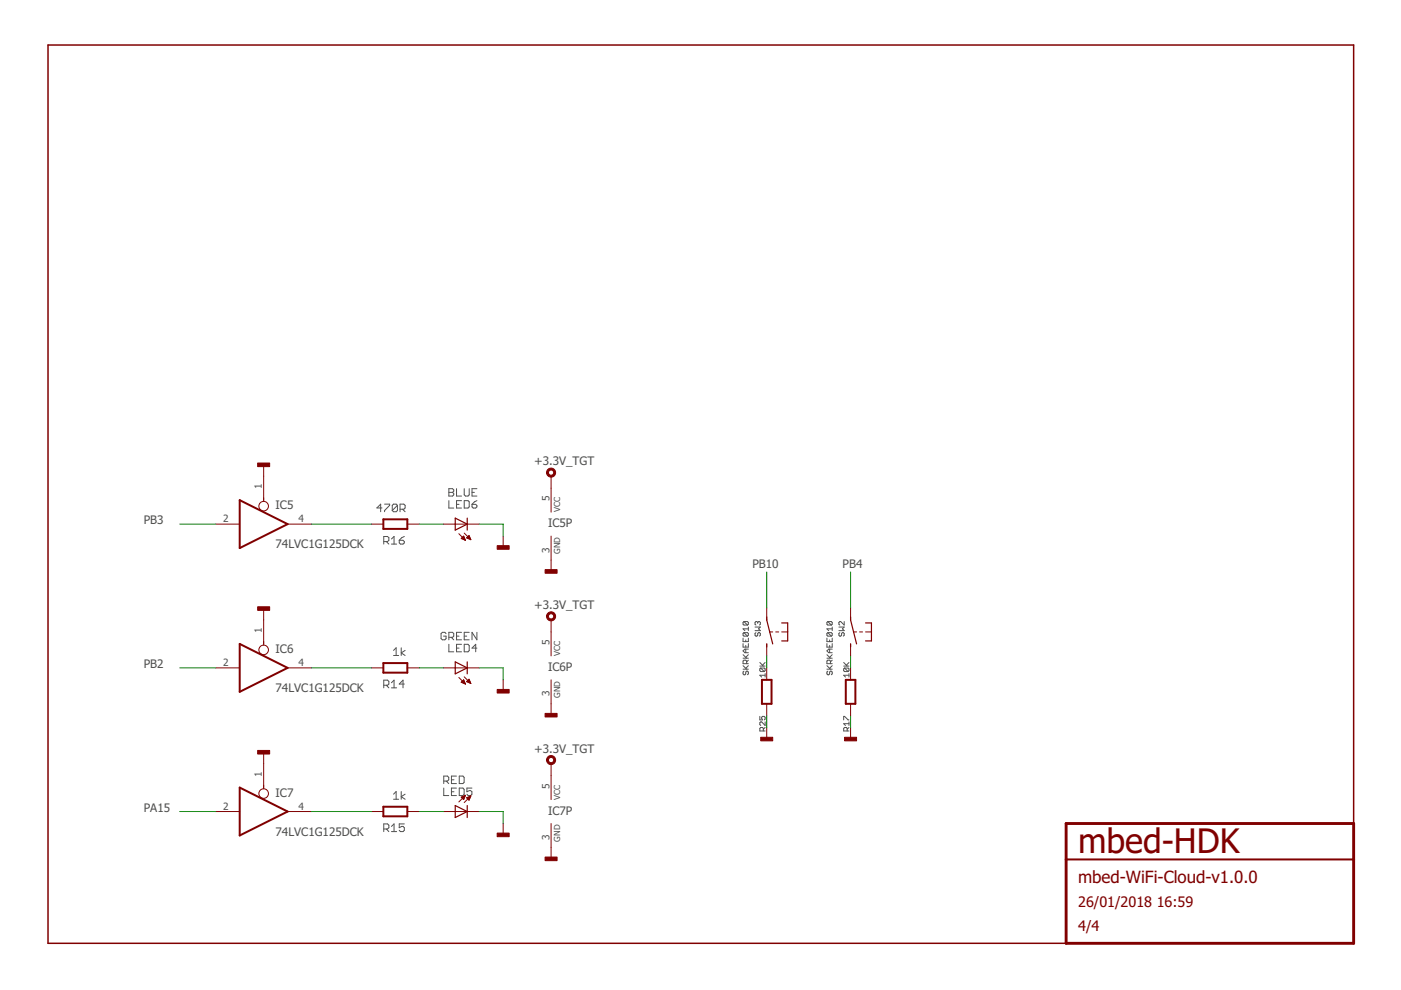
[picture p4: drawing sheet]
<svg xmlns="http://www.w3.org/2000/svg" width="297mm" height="210mm" viewBox="0 0 297 210" stroke-linecap="round" stroke-linejoin="round" font-family="sans-serif">
<g fill="none" stroke="#505050" stroke-width=".21">
<path d="M81 107.7h-1.1l.8-.8v1.6M81.4 114.8h.8l.2-.2v-.6l-.2-.3h-.8v1.7M81.5 106.9h1.1v.2l-1.1 1.1v.3M81.9 114.8l.5 .6M83 114.3l.5-.6v1.7M83 115.4h1.1M84.3 107.1l-.3-.2h-.6l-.2 .2v1.1M84.3 107.1v1.1l-.3 .3h-.6l-.2-.3M84.3 107.1l-1.1 1.1M84.6 114.6h.8l.3 .2v.3l-.3 .3h-.5l-.3-.3zM84.8 108h.8l.3-.3v-.6l-.3-.2h-.8v1.6M85.3 108l.6 .5"/>
<path d="M85.7 113.7l-.5 .3-.6 .6M95.2 103.6h.7l.3 .3v.2l-.3 .3 .3 .2v.3l-.3 .3h-.7zM95.2 106.2v1.5h1M95.2 104.4h.7M96.8 103.6v1.6h1.1M96.8 106.9h.5M97.9 106.2h-1.1v1.5h1.1M98.4 103.6v1.3l.3 .3h.5l.3-.3v-1.3M98.4 106.2h.8l.3 .2v1.1l-.3 .2h-.8zM100.1 106.9h.8l.2 .3v.3l-.2 .2h-.6l-.2-.2zM100.1 104.4h.5M101.1 103.6h-1v1.6h1"/>
<path d="M101.1 106.2l-.5 .2-.5 .5M83.4 137.9l.6-.5v1.6M83.4 139h1.1M85.1 137.4v1.6M85.9 137.9l-.8 .5 .8 .6M94.6 134.3l-.3-.2h-.5l-.3 .2v1.1l.3 .3h.5l.3-.3v-.5h-.6M95.2 135.1h.7l.3-.2v-.6l-.3-.2h-.7v1.6M95.2 136.6v1.6h1M95.7 135.1l.5 .6M96.8 134.9h.5M96.8 137.4h.5M97.9 134.1h-1.1v1.6h1.1"/>
<path d="M97.9 136.6h-1.1v1.6h1.1M98.4 134.9h.6M98.4 136.6h.8l.3 .3v1l-.3 .3h-.8zM99.5 134.1h-1.1v1.6h1.1M101.1 134.1v1.6l-1-1.6v1.6M101.1 137.4h-1l.8-.8v1.6M157.5 139.6h1.2M157.5 136.5v.7h1.2v-.7M157.5 135.3v.7h1.2v-.7M157.5 138.8l.8 .8M157.7 134.1l-.2 .2v.4l.2 .2h.8M157.7 134.1h.8l.2 .2v.4l-.2 .2"/>
<path d="M157.7 131.8l-.2 .2v.4l.2 .1h.8M157.7 131.8h.8l.2 .2v.4l-.2 .1M157.7 134.1l.8 .8M157.7 131.8l.8 .7M158.1 135.7v.3M158.1 136.8v.4M158.1 137.6v.8M158.7 137.6h-.8l-.4 .4 .4 .4h.8M158.7 133.3h-1.2l.4 .4M158.7 132.9v.8M158.7 140l-.4 .3M158.7 138.8l-.6 .6"/>
<path d="M160.1 132.9h1.1l-.4 .4 .4 .4h-1.1M160.3 134.1l-.2 .2v.4l.2 .2 .4-.2v-.4l.1-.2 .4 .2v.4l-.2 .2M160.7 132l-.2-.2-.4 .2v.4l.2 .1M160.7 132l.1-.2 .4 .2v.4l-.2 .1M160.7 132v.2M175.3 135.3v.7h1.1v-.7M175.3 136.5v.7h1.1v-.7M175.3 139.6h1.1M175.3 138.8l.8 .8M175.5 134.1l-.2 .2v.4l.2 .2h.8M175.5 131.8l-.2 .2v.4l.2 .1h.8M175.5 131.8h.8l.1 .2v.4l-.1 .1"/>
<path d="M175.5 134.1h.8l.1 .2v.4l-.1 .2M175.5 134.1l.8 .8M175.5 131.8l.8 .7M175.9 135.7v.3M175.9 136.8v.4M175.9 137.6v.8M176.4 132.9v.8M176.4 140l-.3 .3M176.4 138.8l-.5 .6M176.4 137.6h-.7l-.4 .4 .4 .4h.7M176.4 133.3h-1.1l.4 .4M177.9 132.9h1.1l-.4 .4 .4 .4h-1.1"/>
<path d="M178.1 134.1l-.2 .2v.4l.2 .2 .3-.2v-.4l.2-.2 .4 .2v.4l-.2 .2M179 131.8v.7l-.8-.7-.3 .2v.4l.2 .1M81.4 145.3h.8l.2-.3v-.5l-.2-.3h-.8v1.6M81.9 145.3l.5 .5M83 144.8l.5-.6v1.6M83 145.8h1.1M85.7 145h-1.1l.8-.8v1.6M157.5 141.9h1.2M157.5 141.1l.8 .8M157.7 142.3l-.2 .2v.4l.4 .2 .2-.2v-.4l.4-.2 .2 .2v.4l-.2 .2M158.3 140.7v-.5l-.2-.2h-.4l-.2 .2v.5h1.2M158.7 141.1l-.6 .6"/>
<path d="M161.1 141.2h1.1M161.1 151.9v.7h.6l-.2-.3 .2-.4h.3l.2 .2v.4l-.2 .1M161.1 140.5l.7 .7M161.3 141.6l-.2 .2v.4l.2 .2h.7M161.3 141.6h.7l.2 .2v.4l-.2 .2M161.3 141.6l.7 .8M161.8 155v-.6l-.1-.2h-.4l-.2 .2v.6h1.1M162.2 143.2h-1.1l.4 .4M162.2 142.8v.8M162.2 153.1v.7l-.7-.7-.4 .1v.4l.2 .2M162.2 140.5l-.5 .5M162.2 154.2l-.4 .4"/>
<path d="M175.3 141.9h1.1M175.3 141.1l.8 .8M175.5 142.3l-.2 .2v.4l.4 .2 .2-.2v-.4l.4-.2 .1 .2v.4l-.1 .2M176.1 140.7v-.5l-.2-.2h-.4l-.2 .2v.5h1.1M176.4 141.1l-.5 .6M178.9 152.6v-.7l1.1 .7M178.9 141.2h1.1M178.9 140.5l.7 .7M179.1 141.6h.7l.2 .2v.4l-.2 .2M179.1 141.6l-.2 .2v.4l.2 .2h.7M179.1 141.6l.7 .8M179.6 155v-.6l-.1-.2h-.4l-.2 .2v.6h1.1"/>
<path d="M180 143.2h-1.1l.4 .4M180 142.8v.8M180 153.1v.7M180 140.5l-.5 .5M180 153.4h-1.1l.4 .4M180 154.2l-.4 .4M81.4 175.8h.8l.2-.3v-.5l-.2-.3h-.8v1.6M81.9 175.8l.5 .5M83 175.2l.5-.5v1.6M83 176.3h1.1M83.4 168.4l.6-.6v1.7M83.4 169.5h1.1"/>
<path d="M85.1 167.8v1.7M85.7 174.7h-1.1v.8l.6-.3h.2l.3 .3v.5l-.3 .3h-.5l-.3-.3M85.9 168.4l-.8 .5 .8 .6M94.1 165.6h.8l.2-.3v-.5l-.2-.3h-.8v1.6M94.1 167.1v1.6h1M94.6 165.6l.5 .5M95.7 165.3h.5M95.7 167.9h.5M96.8 164.5h-1.1v1.6h1.1M96.8 167.1h-1.1v1.6h1.1M97.4 164.5h.7l.3 .3v1.1l-.3 .2h-.7zM97.4 167.1h.7l.3 .3v1l-.3 .3h-.7z"/>
<path d="M100.1 167.1h-1.1v.8l.5-.3h.3l.3 .3v.5l-.3 .3h-.5l-.3-.3"/>
</g>
<path d="M287 174.6v-165.1h-276.8v190.5h215.8" fill="none" stroke="#800000" stroke-width=".32"/>
<path d="M226 174.6h61v25.4h-61z" fill="none" stroke="#800000" stroke-width=".61"/>
<path d="M50.8 106l10.2 5.1-10.2 5.1zM81.3 110.1h5.1v2h-5.1zM50.8 136.5l10.2 5.1-10.2 5.1zM81.3 140.6h5.1v2h-5.1zM161.5 144.1h2.1v5.1h-2.1zM179.3 144.1h2.1v5.1h-2.1zM50.8 167l10.2 5.1-10.2 5zM81.3 171h5.1v2.1h-5.1zM226 182.2h61" fill="none" stroke="#800000" stroke-width=".42"/>
<g fill="none" stroke="#800000" stroke-width=".21">
<path d="M55.9 98.4v7.9M45.7 111.1h5.1M61 111.1h5.1M78.7 111.1h2.6M86.4 111.1h2.5M94 111.1h7.6M97.3 113.2l1.4 1.4M97.8 114.2l.5-.5 .4 .9zM97.8 114.1h.7M98 114.2h.6M98 114h.4M98.1 113.9h.3"/>
<path d="M98.2 113.8h.1M98.3 114.4h.3M98.4 113l1.4 1.4M98.5 114.5h.2M98.9 114l.5-.5 .4 .9zM99 114h.7M99.1 113.9h.5M99.1 114.1h.6M99.2 113.8h.3M99.3 113.6h.2M99.4 114.2h.4M99.7 114.4h.1"/>
<path d="M106.7 113.7v2.5M116.8 101v7.6M116.8 113.7v7.6M55.9 128.9v7.9M116.8 131.4v7.7M162.6 128.9v2.5M162.6 136.5v2.6M163.2 134h.6M164.5 134h.6M165.7 134h1.3M180.3 128.9v2.5M180.3 136.5v2.6"/>
<path d="M181 134h.6M182.2 134h.7M183.5 134h1.3M45.7 141.6h5.1M55.9 159.4v7.8M61 141.6h5.1M78.7 141.6h2.6M86.4 141.6h2.5M94 141.6h7.6M97.3 143.6l1.4 1.4M97.8 144.7l.9 .3M97.8 144.7l.5-.6 .4 .9"/>
<path d="M97.8 144.6h.7M97.9 144.5h.6M98 144.4h.4M98.1 144.8h.5M98.2 144.3h.2M98.3 144.2h.1M98.3 144.9h.3M98.4 143.5l1.4 1.4M98.6 145h.1M99 144.5h.7M99.1 144.4h.5M99.2 144.3h.4"/>
<path d="M99.2 144.6h.5M99.3 144.2h.2M99.4 144h.1M99.4 144l-.5 .5 .9 .4M99.4 144l.4 .9M99.5 144.8h.3M99.8 144.9h.1M106.7 144.1v2.6M116.8 144.1v7.7M162.6 141.6v2.5M162.6 149.2v2.6M162.6 154.3v2.5"/>
<path d="M180.3 141.6v2.5M180.3 149.2v2.6M180.3 154.3v2.5M45.7 172.1h5.1M61 172.1h5.1M78.7 172.1h2.6M86.4 172.1h2.5M94 172.1h7.6M97.8 169l.9-.4-.4 .9zM97.8 169h.7M97.9 169.1h.6M98 169.2h.4"/>
<path d="M98.1 168.9h.5M98.1 169.4h.3M98.3 169.5h.1M98.4 168.8h.2M98.7 168.6l-1.4 1.4M98.7 168.6h.1M98.9 169.1l.9-.3-.4 .9zM99 169.1h.7M99 169.2h.6M99.2 169.4h.4M99.3 169.5h.2M99.3 169h.4"/>
<path d="M99.4 169.6h.1M99.5 168.9h.3M99.8 168.8l-1.4 1.4M106.7 174.6v2.5M116.8 161.9v7.6M116.8 174.6v7.6"/>
<circle cx="55.9" cy="107.3" r="1.02"/>
<circle cx="55.9" cy="137.8" r="1.02"/>
<circle cx="55.9" cy="168.3" r="1.02"/>
</g>
<path d="M96.5 109.9l2.6 1.2-2.6 1.3zM99.1 109.9v2.5M162.6 130.8v.6l1.2 5.1M162.6 136.5v.7M165.7 132.1h1.3v3.8h-1.3M180.3 130.8v.6l1.3 5.1M180.3 136.5v.7M183.5 132.1h1.3v3.8h-1.3M96.5 140.3l2.6 1.3-2.6 1.3zM99.1 140.3v2.6M96.5 170.8l2.6 1.3-2.6 1.2zM99.1 170.8v2.5" fill="none" stroke="#800000" stroke-width=".25"/>
<g fill="#800000" stroke="#800000" stroke-width=".21">
<path d="M105.4 115.7h2.5v.8h-2.5z"/>
<path d="M105.4 146.2h2.5v.7h-2.5z"/>
<path d="M105.4 176.6h2.5v.8h-2.5z"/>
<path d="M54.6 98.2h2.6v.7h-2.6z"/>
<path d="M54.6 128.7h2.6v.7h-2.6z"/>
<path d="M54.6 159.1h2.6v.8h-2.6z"/>
<path d="M115.6 120.8h2.5v.7h-2.5z"/>
<path d="M115.6 151.3h2.5v.7h-2.5z"/>
<path d="M115.6 181.7h2.5v.8h-2.5z"/>
<path d="M179.1 156.3h2.5v.8h-2.5z"/>
<path d="M161.3 156.3h2.5v.8h-2.5z"/>
</g>
<g fill="#800000" stroke="#800000" stroke-width=".21">
<path d="M116.1 99.6a.97 .97 0 0 1 1.5 .1 .97 .97 0 0 1-.5 1.4 .97 .97 0 0 1-1.2-.9h.4a.56 .56 0 0 1 .8-.5 .56 .56 0 0 1 .1 1 .56 .56 0 0 1-.9-.3v-.2h-.4z" fill-rule="evenodd"/>
<path d="M116.1 130.1a.97 .97 0 0 1 1.5 .1 .97 .97 0 0 1-.5 1.4 .97 .97 0 0 1-1.2-.9h.4a.56 .56 0 0 1 .8-.5 .56 .56 0 0 1 .1 .9 .56 .56 0 0 1-.9-.2v-.2h-.4z" fill-rule="evenodd"/>
<path d="M116.1 160.5a.97 .97 0 0 1 1.5 .1 .97 .97 0 0 1-.5 1.5 .97 .97 0 0 1-1.2-1h.4a.56 .56 0 0 1 .8-.4 .56 .56 0 0 1 .1 .9 .56 .56 0 0 1-.9-.3v-.2h-.4z" fill-rule="evenodd"/>
</g>
<g fill="none" stroke="#008000" stroke-width=".21">
<path d="M38.1 111.1h7.6M66.1 111.1h12.6M88.9 111.1h5.1M101.6 111.1h5.1v2.6M162.6 121.3v7.6M162.6 139.1v2.5M180.3 121.3v7.6M180.3 139.1v2.5M38.1 141.6h7.6M66.1 141.6h12.6M88.9 141.6h5.1M101.6 141.6h5.1v2.5"/>
<path d="M162.6 151.8v2.5M180.3 151.8v2.5M38.1 172.1h7.6M66.1 172.1h12.6M88.9 172.1h5.1M101.6 172.1h5.1v2.5"/>
</g>
<text font-size="7.2" fill="#800000" x="228.6" y="181">mbed-HDK</text>
<text font-size="3.6" fill="#800000" x="228.6" y="187.3">mbed-WiFi-Cloud-v1.0.0</text>
<g font-size="3.1" fill="#800000">
<text x="228.6" y="192.4">26/01/2018</text>
<text x="228.6" y="197.5">4/4</text>
<text x="245.2" y="192.4">16:59</text>
</g>
<g font-size="2.5" fill="#505050">
<text x="113.3" y="98.7">+3.3V_TGT</text>
<text x="58.4" y="108">IC5</text>
<text x="30.5" y="111.1">PB3</text>
<text x="116.2" y="111.8">IC5P</text>
<text x="58.4" y="116.2">74LVC1G125DCK</text>
<text x="159.5" y="120.5">PB10</text>
<text x="178.7" y="120.5">PB4</text>
<text x="113.3" y="129.2">+3.3V_TGT</text>
<text x="30.5" y="141.6">PB2</text>
<text x="58.4" y="138.4">IC6</text>
<text x="116.2" y="142.2">IC6P</text>
<text x="58.4" y="146.7">74LVC1G125DCK</text>
<text x="113.3" y="159.6">+3.3V_TGT</text>
<text x="30.5" y="172.1">PA15</text>
<text x="58.4" y="168.9">IC7</text>
<text x="116.2" y="172.7">IC7P</text>
<text x="58.4" y="177.1">74LVC1G125DCK</text>
</g>
<g font-size="2.1" fill="#505050">
<text x="55.5" y="103.7" transform="rotate(-90 55.5 103.7)">1</text>
<text x="116.5" y="106.2" transform="rotate(-90 116.5 106.2)">5</text>
<text x="47.3" y="110.8">2</text>
<text x="63.3" y="110.8">4</text>
<text x="116.5" y="117.2" transform="rotate(-90 116.5 117.2)">3</text>
<text x="55.5" y="134.2" transform="rotate(-90 55.5 134.2)">1</text>
<text x="116.5" y="136.7" transform="rotate(-90 116.5 136.7)">5</text>
<text x="47.3" y="141.2">2</text>
<text x="63.3" y="141.2">4</text>
<text x="116.5" y="147.6" transform="rotate(-90 116.5 147.6)">3</text>
<text x="55.5" y="164.7" transform="rotate(-90 55.5 164.7)">1</text>
<text x="116.5" y="167.2" transform="rotate(-90 116.5 167.2)">5</text>
<text x="47.3" y="171.7">2</text>
<text x="63.3" y="171.7">4</text>
<text x="116.5" y="178.1" transform="rotate(-90 116.5 178.1)">3</text>
</g>
<g font-size="1.8" fill="#505050">
<text x="118.7" y="108.6" transform="rotate(-90 118.7 108.6)">VCC</text>
<text x="118.7" y="117.5" transform="rotate(-90 118.7 117.5)">GND</text>
<text x="118.7" y="139.1" transform="rotate(-90 118.7 139.1)">VCC</text>
<text x="118.7" y="147.9" transform="rotate(-90 118.7 147.9)">GND</text>
<text x="118.7" y="169.5" transform="rotate(-90 118.7 169.5)">VCC</text>
<text x="118.7" y="178.4" transform="rotate(-90 118.7 178.4)">GND</text>
</g>
</svg>
